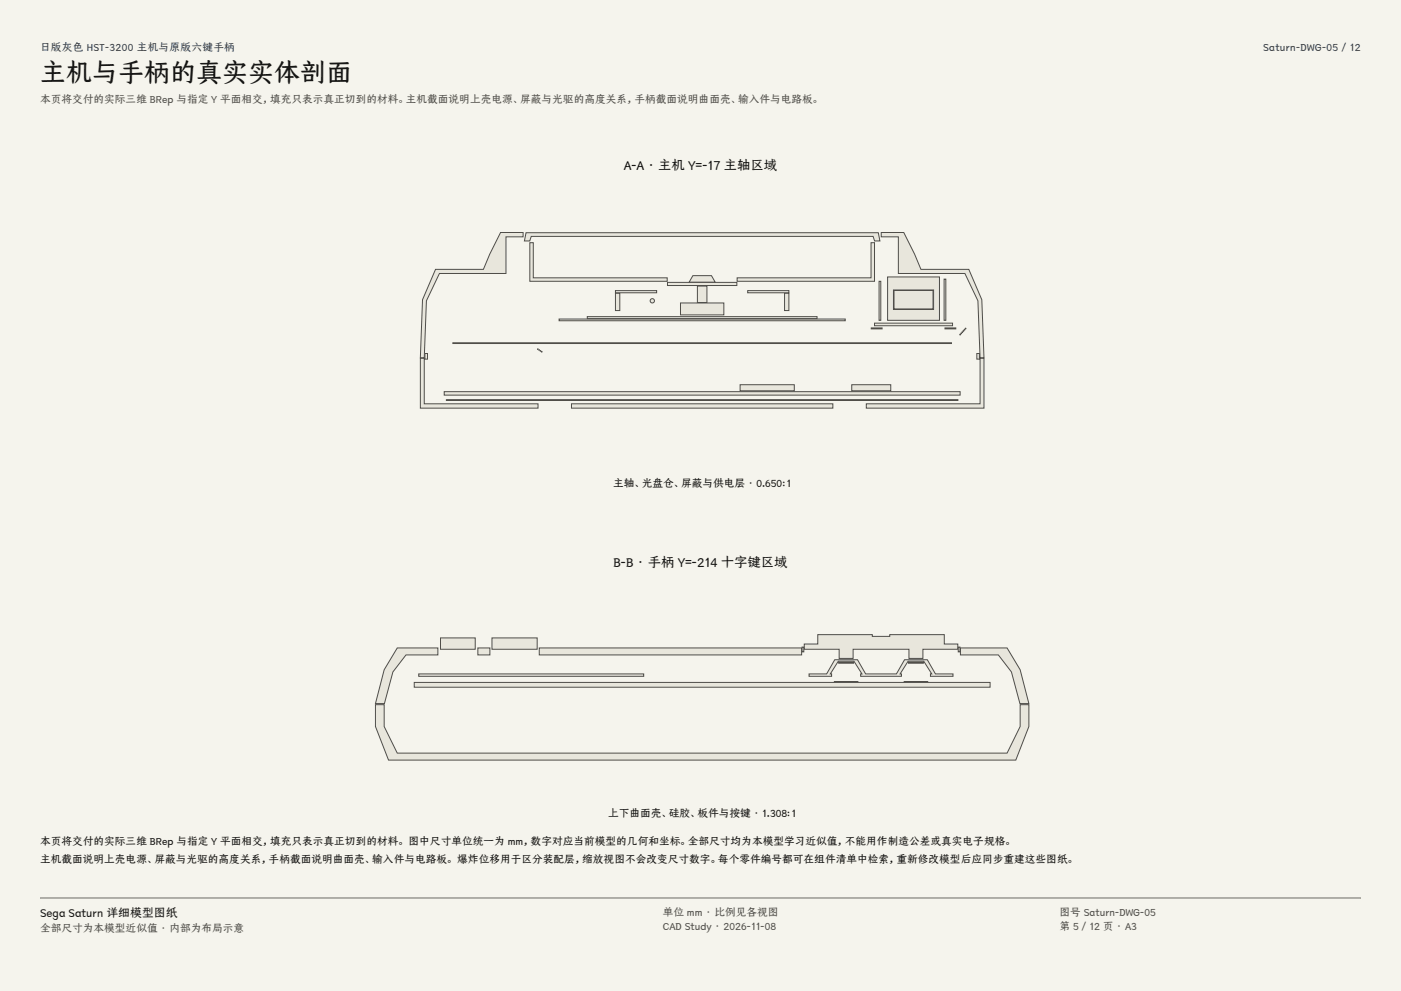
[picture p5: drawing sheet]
<svg xmlns="http://www.w3.org/2000/svg" width="420mm" height="297mm" viewBox="0 0 420 297" stroke-linecap="round" stroke-linejoin="round" font-family="sans-serif">
<g fill="#f5f4ed">
<path d="M0 0h420v297h-420z"/>
<path d="M12 12h396v275h-396z"/>
</g>
<g fill="#e8e6dc" stroke="#504e49" stroke-width=".3">
<path d="M171.3 121h78.4v1.3h-78.4z" fill-rule="evenodd"/>
<path d="M127.4 105.9h.8v1.7h-1v13.4h34.1v1.3h-35.3v-14.9h1.4z" fill-rule="evenodd"/>
<path d="M259.7 121h34.1v-13.4h-1v-1.7h.8v1.5h1.4v14.9h-35.3z" fill-rule="evenodd"/>
<path d="M264.2 69.7h6.7l3.3 6.5 1.9 4.5h14.3l3.9 9.1 .7 17.4h-1.2l-.6-17-3.9-8.2h-20v-11h-5.1z" fill-rule="evenodd"/>
<path d="M130.6 80.7h14.3l1.9-4.5 3.3-6.5h6.7v1.3h-5.1v11h-20l-3.9 8.2-.6 17h-1.2l.7-17.4z" fill-rule="evenodd"/>
<path d="M157.7 69.7h105.6l.5 2.5h-1.6l-.5-1.4h-102.4l-.5 1.4h-1.6z" fill-rule="evenodd"/>
<path d="M158.8 72.7h1.1v10.6h40.1v1h-41.2z" fill-rule="evenodd"/>
<path d="M221 83.3h40.1v-10.6h1.1v11.6h-41.2z" fill-rule="evenodd"/>
<path d="M133.2 117.4h154.6v1h-154.6z" fill-rule="evenodd"/>
<path d="M221.9 115.3h16.2v1.8h-16.2z" fill-rule="evenodd"/>
<path d="M255.3 115.3h11.7v1.8h-11.7z" fill-rule="evenodd"/>
<path d="M167.6 95.6h85.8v.5h-85.8z" fill-rule="evenodd"/>
<path d="M176.1 94.9h68.8v.6h-68.8z" fill-rule="evenodd"/>
<path d="M235.2 87.9h1.3v5.2h-1.3z" fill-rule="evenodd"/>
<path d="M184.5 87.9h1.3v5.2h-1.3z" fill-rule="evenodd"/>
<path d="M224.1 87.1h12.4v.6h-12.4z" fill-rule="evenodd"/>
<path d="M184.5 87.1h12.4v.6h-12.4z" fill-rule="evenodd"/>
<path d="M204 90.8h13v3.6h-13z" fill-rule="evenodd"/>
<path d="M209.1 85.7h2.8v5h-2.8z" fill-rule="evenodd"/>
<path d="M200.1 84.6h20.8v1h-20.8z" fill-rule="evenodd"/>
<path d="M207.7 82.6h5.6l1.1 2h-7.8z" fill-rule="evenodd"/>
<path d="M262.2 96.8h23.4v.8h-23.4z" fill-rule="evenodd"/>
<path d="M266.1 83v13h15.5v-13zM267.9 86.9h12v5.9h-12z" fill-rule="evenodd"/>
<path d="M268 87.1h11.7v5.5h-11.7z" fill-rule="evenodd"/>
<path d="M283 83.7h.5v12.3h-.5z" fill-rule="evenodd"/>
<path d="M263.5 84.3h.5v11.7h-.5z" fill-rule="evenodd"/>
<path d="M283.3 98.3h3.2v.3h-3.2z" fill-rule="evenodd"/>
<path d="M261.2 98.3h3.2v.3h-3.2z" fill-rule="evenodd"/>
<path d="M133.8 119.8h153.4v.2h-153.4z" fill-rule="evenodd"/>
<path d="M135.8 102.7h149.4v.3h-149.4z" fill-rule="evenodd"/>
<path d="M287.7 100.2l.2 .2z" fill-rule="evenodd"/>
<path d="M288.1 99.8l.1 .2z" fill-rule="evenodd"/>
<path d="M288.4 99.5l.1 .2z" fill-rule="evenodd"/>
<path d="M288.7 99.1l.2 .2z" fill-rule="evenodd"/>
<path d="M289 98.8l.2 .1z" fill-rule="evenodd"/>
<path d="M289.4 98.4l.1 .2z" fill-rule="evenodd"/>
<path d="M162.4 105.3l.1 .2z" fill-rule="evenodd"/>
<path d="M162 105.1l.1 .1z" fill-rule="evenodd"/>
<path d="M161.6 104.8l.1 .2z" fill-rule="evenodd"/>
<path d="M161.2 104.6l.1 .1z" fill-rule="evenodd"/>
<path d="M112.6 211.2h2.6v6.5l3.9 8h182.8l3.9-8v-6.5h2.6v6.5l-3.9 10.1h-188l-3.9-10.1z" fill-rule="evenodd"/>
<path d="M161.7 194.2h78.6v2.1h-78.6z" fill-rule="evenodd"/>
<path d="M287.9 194.2h14l3.9 6.5 2.6 10.2h-2.6l-2.6-9.5-3.9-5.1h-11.4z" fill-rule="evenodd"/>
<path d="M119.1 194.2h12.2v2.1h-9.6l-3.9 5.1-2.6 9.5h-2.6l2.6-10.2z" fill-rule="evenodd"/>
<path d="M143.3 194.2h3.6v2.1h-3.6z" fill-rule="evenodd"/>
<path d="M241.1 193h4.1v-2.8h16.3v.5h5.2v-.5h16.4v2.8h4v1.6h-10.4v2.7h-4.2v-2.7h-16.7v2.7h-4.2v-2.7h-10.5z" fill-rule="evenodd"/>
<path d="M147.5 191.2h13.5v3.4h-13.5z" fill-rule="evenodd"/>
<path d="M132.1 191.2h10.4v3.4h-10.4z" fill-rule="evenodd"/>
<path d="M124.2 204.5h172.6v1.5h-172.6z" fill-rule="evenodd"/>
<path d="M242.5 202h5.3l2.4-4.3h6.9l2.4 4.3h9.2l2.5-4.3h6.8l2.4 4.3h5.3v.7h-6.8v-.7h.4l-2.4-3.8h-4.7l-2.4 3.8h.4v.7h-12.2v-.7h.4l-2.4-3.8h-4.7l-2.4 3.8h.4v.7h-6.8z" fill-rule="evenodd"/>
<path d="M125.5 202h67.5v.7h-67.5z" fill-rule="evenodd"/>
<path d="M250.1 204.3h7.1z" fill-rule="evenodd"/>
<path d="M251.4 198.5h4.5v.3h-4.5z" fill-rule="evenodd"/>
<path d="M271.1 204.3h7z" fill-rule="evenodd"/>
<path d="M272.3 198.5h4.5v.3h-4.5z" fill-rule="evenodd"/>
<path d="M240.4 193.9h.6v1.5h-.6z" fill-rule="evenodd"/>
<path d="M287.3 193.9h.5v1.5h-.5z" fill-rule="evenodd"/>
<circle cx="195.6" cy="90.2" r=".65"/>
</g>
<path d="M12 269.3h396zM12 269h396v.3h-396z" fill-rule="evenodd" fill="#504e49"/>
<text font-size="7.8" fill="#141413" x="12" y="24.7">主机与手柄的真实实体剖面</text>
<g font-size="4" fill="#141413">
<text x="187" y="51">A-A · 主机 Y=-17 主轴区域</text>
<text x="183.9" y="170">B-B · 手柄 Y=-214 十字键区域</text>
</g>
<text font-size="3.5" fill="#141413" x="12" y="274.9">Sega Saturn 详细模型图纸</text>
<g font-size="3.2" fill="#1b365d">
<text x="12" y="15.3">日版灰色 HST-3200 主机与原版六键手柄</text>
<text x="378.7" y="15.3">Saturn-DWG-05 / 12</text>
</g>
<g font-size="3.2" fill="#504e49">
<text x="12" y="30.9">本页将交付的实际三维 BRep 与指定 Y 平面相交，填充只表示真正切到的材料。主机截面说明上壳电源、屏蔽与光驱的高度关系，手柄截面说明曲面壳、输入件与电路板。</text>
<text x="198.7" y="274.5">单位 mm · 比例见各视图</text>
<text x="317.6" y="274.5">图号 Saturn-DWG-05</text>
<text x="12" y="279.3">全部尺寸为本模型近似值 · 内部为布局示意</text>
<text x="198.7" y="278.8">CAD Study · 2026-11-08</text>
<text x="317.6" y="278.8">第 5 / 12 页 · A3</text>
</g>
<g font-size="3.2" fill="#141413">
<text x="183.8" y="146">主轴、光盘仓、屏蔽与供电层 · 0.650:1</text>
<text x="182.4" y="245">上下曲面壳、硅胶、板件与按键 · 1.308:1</text>
<text x="12" y="253.3">本页将交付的实际三维 BRep 与指定 Y 平面相交，填充只表示真正切到的材料。 图中尺寸单位统一为 mm，数字对应当前模型的几何和坐标。全部尺寸均为本模型学习近似值，不能用作制造公差或真实电子规格。</text>
<text x="12" y="258.6">主机截面说明上壳电源、屏蔽与光驱的高度关系，手柄截面说明曲面壳、输入件与电路板。 爆炸位移用于区分装配层，缩放视图不会改变尺寸数字。每个零件编号都可在组件清单中检索，重新修改模型后应同步重建这些图纸。</text>
</g>
</svg>
